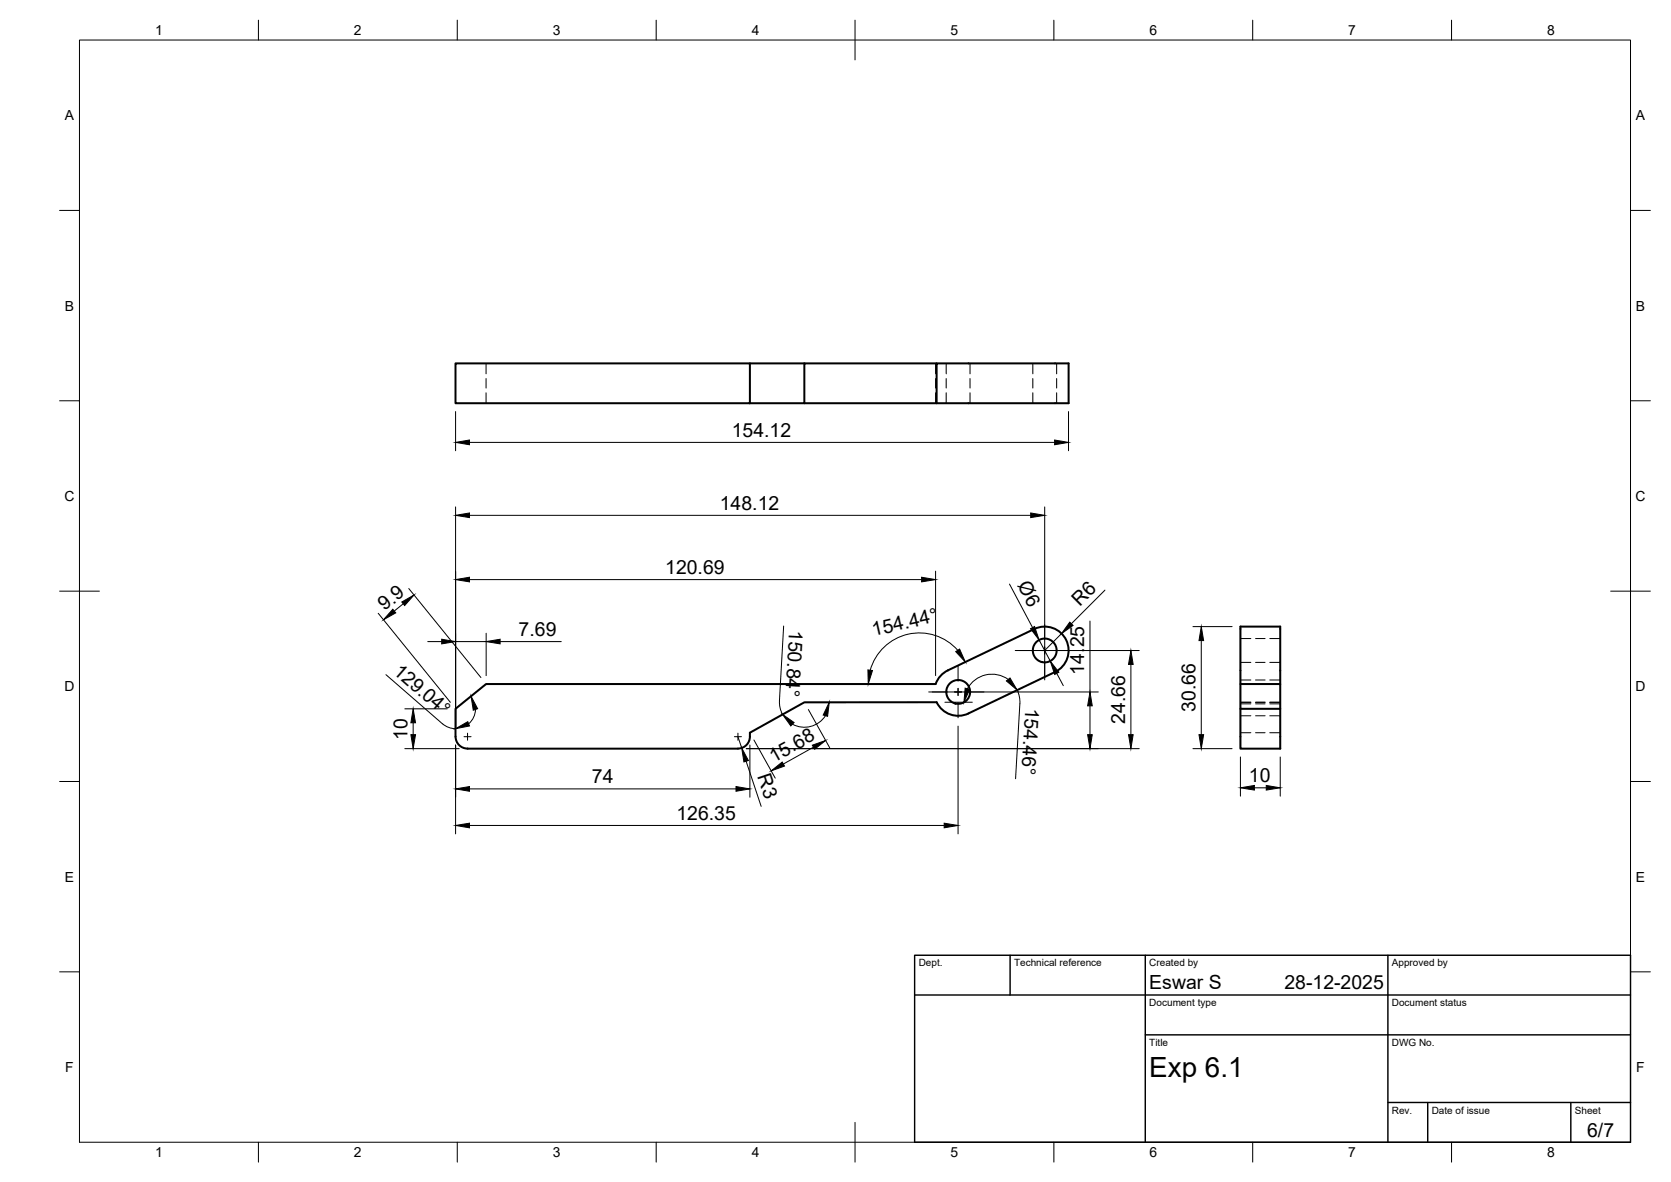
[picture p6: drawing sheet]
<svg xmlns="http://www.w3.org/2000/svg" width="420mm" height="297mm" viewBox="0 0 420 297" stroke-linecap="round" stroke-linejoin="round" font-family="sans-serif">
<!-- layer: Visible -->
<g fill="none" stroke="#000" stroke-width=".51">
<path d="M114.5 91.3h74.1v10h-74.1zM188.6 91.3h13.6M235.5 91.3h-33.3v10h-13.6M202.2 101.3h33.3v-10h33.2v10h-33.2M235.2 171.9h-113l-7.7 6.2 .1 7a3 3 0 0 0 2.9 3h68.1a3.2 3.2 0 0 0 3-4l13.6-7.6h33.3M238.3 168.5l21.8-10.4a6 6 0 0 1 8 2.8 6 6 0 0 1-2.8 8l-21.8 10.4a6 6 0 0 1-8-2.8M238.3 168.5l-1.1 .7-1 .9-.9 1.8M311.9 171.9v6.2h10v10h-10v-10M321.9 171.9v-14.4h-10v14.4h10v6.2"/>
<circle cx="240.9" cy="173.9" r="3"/>
<circle cx="262.7" cy="163.5" r="3"/>
</g>
<!-- layer: Hidden -->
<g fill="none" stroke="#000" stroke-width=".25">
<path d="M122.2 91.3v2.6M122.2 95.1v2.4M122.2 98.7v2.6M235.2 91.3v2.6M235.2 95.1v2.4M235.2 98.7v2.6M237.9 91.3v2.6M237.9 95.1v2.4M237.9 98.7v2.6M243.9 91.3v2.6M243.9 95.1v2.4M243.9 98.7v2.6"/>
<path d="M259.7 91.3v2.6M259.7 95.1v2.4M259.7 98.7v2.6M265.7 91.3v2.6M265.7 95.1v2.4M265.7 98.7v2.6M311.9 176.5h2.6M311.9 160.5h2.6M311.9 166.5h2.6M311.9 170.9h2.6M311.9 176.9h2.6M311.9 179.9h2.6"/>
<path d="M315.7 176.5h2.4M315.7 160.5h2.4M315.7 166.5h2.4M315.7 170.9h2.4M315.7 176.9h2.4M315.7 179.9h2.4M319.3 176.5h2.6M319.3 160.5h2.6M319.3 166.5h2.6M319.3 170.9h2.6M319.3 176.9h2.6M319.3 179.9h2.6"/>
<path d="M311.9 184.1h2.6M315.7 184.1h2.4M319.3 184.1h2.6"/>
</g>
<!-- layer: BORDER -->
<g fill="none" stroke="#000" stroke-width=".25">
<path d="M20 10.1h390v276.9h-390zM65 5.1v5M115 5.1v5M165 5.1v5M215 5.1v10M265 5.1v5M315 5.1v5M365 5.1v5M15 52.9h5M410 52.9h5M15 100.7h5M410 100.7h5"/>
<path d="M15 148.6h10M405 148.6h10M15 196.4h5M410 196.4h5M15 244.2h5M410 244.2h5M65 287v5M115 287v5M165 287v5M215 282.1v9.9M265 287v5M315 287v5"/>
<path d="M365 287v5"/>
</g>
<!-- layer: TITLEBLOCK -->
<path d="M230 240.1h180v46.9h-180zM230 250h180M254 240.1v9.9M288 240.1v46.9M349 240.1v46.9M288 260.1h122M349 277.1h61M359 277.1v9.9M395 277.1v9.9" fill="none" stroke="#000" stroke-width=".36"/>
<!-- layer: Smart Centers -->
<g fill="none" stroke="#000" stroke-width=".25">
<path d="M262.7 157v3.8M234.4 173.9h3.8M240 173.9h1.8M240.9 167.4v3.8M240.9 173v1.8M240.9 176.6v3.8M243.6 173.9h3.8M256.2 163.5h3.8M261.8 163.5h1.8M262.7 162.6v1.8M262.7 166.1v3.9M265.3 163.5h3.9"/>
<path d="M116.7 185.1h1.7M117.6 184.2v1.8M184.7 185.1h1.7M185.5 184.2v1.8"/>
</g>
<!-- layer: FD_Dimensions -->
<g fill="none" stroke="#000" stroke-width=".25">
<path d="M114.6 103.4v9.9M118 111.2h147.2M268.7 103.4v9.9M114.6 127.4v55.6M118 129.5h141.2M262.7 127.4v43.5M95.1 154.1l18.1 22.4M101.4 151.7l-2.3 1.9M102.8 147.9l18.1 22.4M118 145.7h113.7M122.2 159.1v10.7M197 157.3l-1 18.8 .1 1.8 .7 1.6"/>
<path d="M235.2 143.5v26.3M253.8 146.8l5.8 10.9M266.9 159.2l-4.2 4.3M274.1 156.1v17.8M277.8 148.3l-8.4 8.4M300 157.5h9.8M97 169.6l14.3 12.3 1.5 .9 1.8 .3M101.8 178.1h10.7M107.5 161.2h3.6M114.6 161.2h7.6M119.6 178.3l-.4 1.7-.6 1-.8 .9M125.8 161.2h15.3"/>
<path d="M203.3 178.3l5.3 9.6M207.6 179.8a6.3 6.3 0 0 1-8.3 2.2M233.5 173.9h42.7M237.6 176.5h6.9M240.8 163.4a12.8 12.8 0 0 0-22 5M253.5 170.7a7 7 0 0 0-10.2 2.4M255.3 163.5h31.1M255.8 173.4l.5 1.7 .1 1.8M256.4 176.9l-1 18.8M261.3 160.8l2.8 5.3M265.7 169.2l1.7 3.1M274.1 177.4v7.2"/>
<path d="M284.4 167v17.6M302 161v23.6M101.8 188.1h13.7M103.9 181.6v3M114.6 187.2v22.4M118 198.3h67.1M185.5 185.1l1 2.9M187.6 191.3l3.8 11.3M187.6 188.1h98.8M188.6 187.2v13.1M189.6 186l5.3 9.5M204.5 187.8l-7.5 4.2"/>
<path d="M240.9 182.5v27.1M300 188.1h9.8M311.9 190.2v9.9M315.4 198h3M321.9 190.2v9.9M118 207.4h119.4"/>
</g>
<g fill="#000" stroke="#000" stroke-width=".25">
<path d="M114.6 111.2l3.4-.6v1.2zM265.2 110.6l3.5 .6-3.5 .6zM114.6 129.5l3.4-.6v1.2zM259.2 128.9l3.5 .6-3.5 .6zM98.8 153.1l.7 .9-3.1 1.8zM101 151.3l3.1-1.8-2.4 2.7zM114.6 145.7l3.4-.6v1.1zM231.7 145.1l3.5 .6-3.5 .5zM259.1 158l1-.6 1.2 3.4zM269 156.3l.8 .9-2.9 2zM111.1 160.6l3.5 .6-3.5 .6zM118.4 175l1.7 3.1-1.1 .4z"/>
<path d="M122.2 161.2l3.6-.6v1.2zM208.5 176.5l-.4 3.5-1.1-.3zM218.2 168.3l1.2 .2-1.1 3.4zM240.3 163.8l1-.7 1.4 3.3zM242.7 172.9l1.1 .3-1.4 3.3zM253 171.1l1-.7 1.8 3zM264.1 166.1l2.1 2.8-1 .6zM274.1 173.9l.5 3.5h-1.1zM284.4 163.5l.5 3.5h-1.1zM302 157.5l.6 3.5h-1.1zM103.3 184.6h1.2l-.6 3.5zM103.9 178.1l.6 3.5h-1.2z"/>
<path d="M114.6 198.3l3.4-.6v1.1zM114.6 183.1l3-1.7 .4 1zM185.1 197.7l3.5 .6-3.5 .5zM186.5 188l1.7 3.1-1.2 .4zM193.9 193.7l2.8-2.2 .6 1zM196.8 179.5l2.9 2.1-.9 .8zM204.3 187.3l3.3-1.2-2.8 2.2zM273.5 184.6h1.1l-.5 3.5zM283.8 184.6h1.1l-.5 3.5zM301.5 184.6h1.1l-.6 3.5zM311.9 198l3.5-.6v1.2zM318.4 197.4l3.5 .6-3.5 .6z"/>
<path d="M114.6 207.4l3.4-.5v1.1zM237.4 206.9l3.5 .5-3.5 .6z"/>
</g>
<text font-size="7" x="289" y="270.6">Exp 6.1</text>
<g font-size="4.9">
<text x="184" y="109.7">154.12</text>
<text x="181" y="128">148.12</text>
<text x="167.3" y="144.2">120.69</text>
<text x="255.8" y="147.1" transform="rotate(62 255.8 147.1)">Ø6</text>
<text x="96.7" y="153.7" transform="rotate(-39 96.7 153.7)">9.9</text>
<text x="271.5" y="152.5" transform="rotate(-45 271.5 152.5)">R6</text>
<text x="130.4" y="159.8">7.69</text>
<text x="198.5" y="158.2" transform="rotate(93 198.5 158.2)">150.84°</text>
<text x="219.6" y="159.9" transform="rotate(-13 219.6 159.9)">154.44°</text>
<text x="98.7" y="169" transform="rotate(41 98.7 169)">129.04°</text>
<text x="272.6" y="169.5" transform="rotate(-90 272.6 169.5)">14.25</text>
<text x="257.8" y="177.8" transform="rotate(93 257.8 177.8)">154.46°</text>
<text x="300.6" y="178.9" transform="rotate(-90 300.6 178.9)">30.66</text>
<text x="102.4" y="186" transform="rotate(-90 102.4 186)">10</text>
<text x="282.9" y="181.9" transform="rotate(-90 282.9 181.9)">24.66</text>
<text x="194.6" y="191.7" transform="rotate(-29 194.6 191.7)">15.68</text>
<text x="148.8" y="196.9">74</text>
<text x="190.4" y="195.1" transform="rotate(71 190.4 195.1)">R3</text>
<text x="314" y="196.5">10</text>
<text x="170.1" y="206">126.35</text>
<text x="289" y="248.5">Eswar S</text>
<text x="323" y="248.5">28-12-2025</text>
<text x="399.1" y="285.7">6/7</text>
</g>
<g font-size="3.5">
<text x="39" y="8.8">1</text>
<text x="89" y="8.8">2</text>
<text x="139" y="8.8">3</text>
<text x="189" y="8.8">4</text>
<text x="239" y="8.8">5</text>
<text x="289" y="8.8">6</text>
<text x="339" y="8.8">7</text>
<text x="389" y="8.8">8</text>
<text x="16.3" y="30.2">A</text>
<text x="411.3" y="30.2">A</text>
<text x="16.3" y="78">B</text>
<text x="411.3" y="78">B</text>
<text x="16.2" y="125.9">C</text>
<text x="411.2" y="125.9">C</text>
<text x="16.2" y="173.7">D</text>
<text x="411.2" y="173.7">D</text>
<text x="16.3" y="221.6">E</text>
<text x="411.3" y="221.6">E</text>
<text x="16.4" y="269.4">F</text>
<text x="411.4" y="269.4">F</text>
<text x="39" y="290.8">1</text>
<text x="89" y="290.8">2</text>
<text x="139" y="290.8">3</text>
<text x="189" y="290.8">4</text>
<text x="239" y="290.8">5</text>
<text x="289" y="290.8">6</text>
<text x="339" y="290.8">7</text>
<text x="389" y="290.8">8</text>
</g>
<g font-size="2.5">
<text x="231" y="242.9">Dept.</text>
<text x="255" y="242.9">Technical reference</text>
<text x="289" y="242.9">Created by</text>
<text x="350" y="242.9">Approved by</text>
<text x="289" y="252.8">Document type</text>
<text x="350" y="252.8">Document status</text>
<text x="289" y="262.9">Title</text>
<text x="350" y="262.9">DWG No.</text>
<text x="350" y="279.9">Rev.</text>
<text x="360" y="279.9">Date of issue</text>
<text x="396" y="279.9">Sheet</text>
</g>
</svg>
